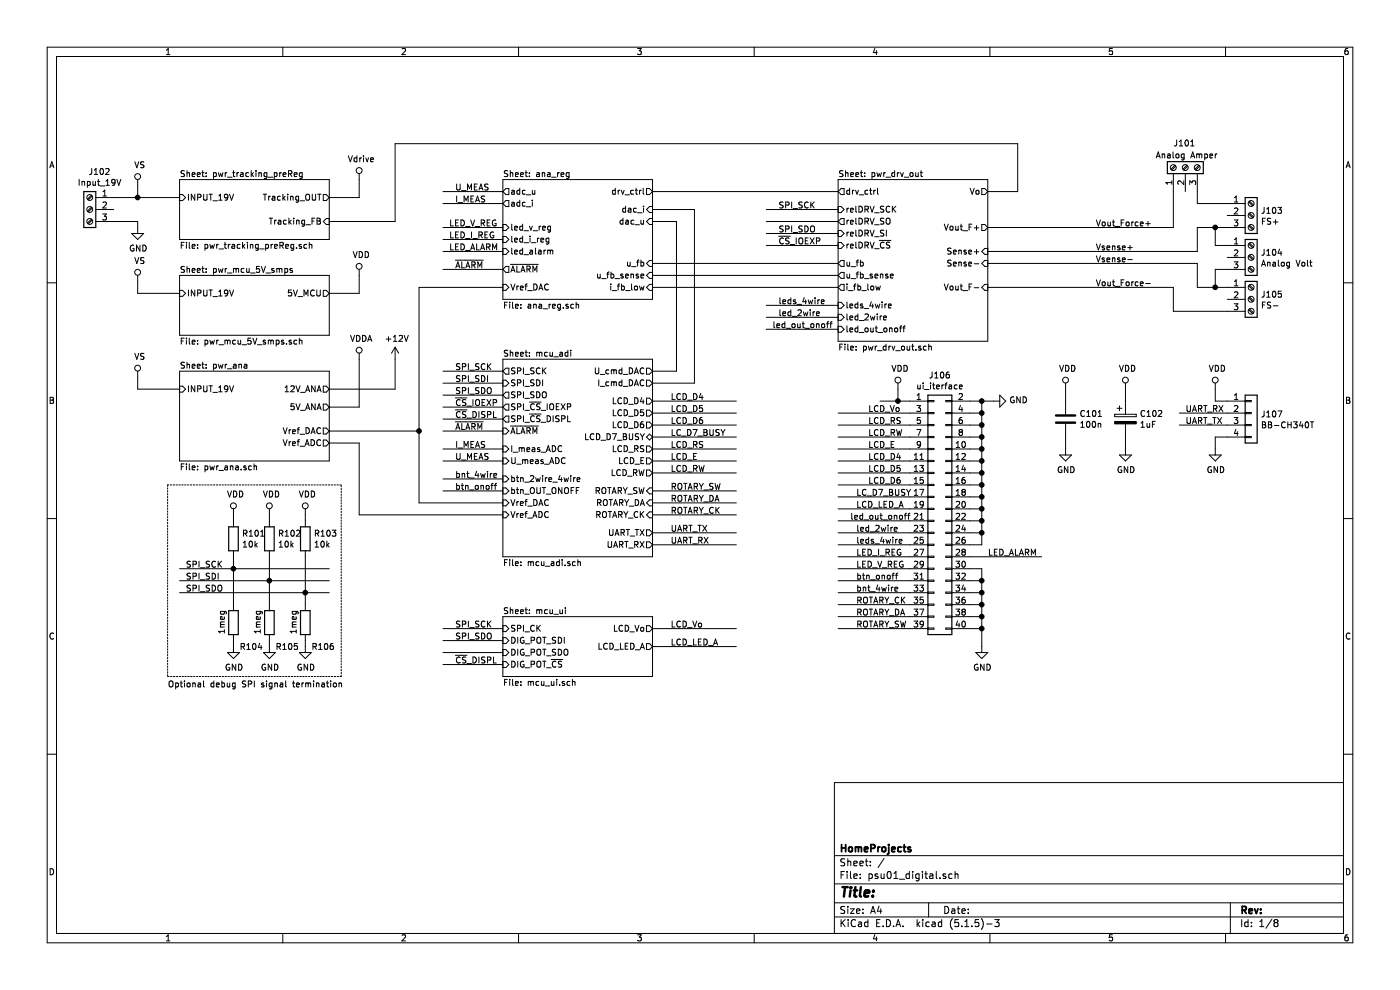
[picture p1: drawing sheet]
EESchema Schematic File Version 4
EELAYER 30 0
EELAYER END
$Descr A4 11693 8268
encoding utf-8
Sheet 1 8
Title ""
Date ""
Rev ""
Comp "HomeProjects"
Comment1 ""
Comment2 ""
Comment3 ""
Comment4 ""
$EndDescr
$Sheet
S 1500 1500 1250 500 
U 5E22B9CA
F0 "pwr_tracking_preReg" 50
F1 "pwr_tracking_preReg.sch" 50
F2 "INPUT_19V" I L 1500 1650 50 
F3 "Tracking_OUT" O R 2750 1650 50 
F4 "Tracking_FB" I R 2750 1850 50 
$EndSheet
$Sheet
S 1500 2300 1250 500 
U 5E22BA54
F0 "pwr_mcu_5V_smps" 50
F1 "pwr_mcu_5V_smps.sch" 50
F2 "INPUT_19V" I L 1500 2450 50 
F3 "5V_MCU" O R 2750 2450 50 
$EndSheet
$Sheet
S 1500 3100 1250 750 
U 5E22BB3F
F0 "pwr_ana" 50
F1 "pwr_ana.sch" 50
F2 "INPUT_19V" I L 1500 3250 50 
F3 "12V_ANA" O R 2750 3250 50 
F4 "5V_ANA" O R 2750 3400 50 
F5 "Vref_DAC" O R 2750 3600 50 
F6 "Vref_ADC" O R 2750 3700 50 
$EndSheet
$Sheet
S 4200 3000 1250 1650
U 5E22BC80
F0 "mcu_adi" 50
F1 "mcu_adi.sch" 50
F2 "LCD_D4" O R 5450 3350 50 
F3 "LCD_D5" O R 5450 3450 50 
F4 "LCD_D6" O R 5450 3550 50 
F5 "LCD_D7_BUSY" B R 5450 3650 50 
F6 "LCD_RS" O R 5450 3750 50 
F7 "LCD_E" O R 5450 3850 50 
F8 "LCD_RW" O R 5450 3950 50 
F9 "SPI_SCK" O L 4200 3100 50 
F10 "SPI_SDI" I L 4200 3200 50 
F11 "SPI_SDO" O L 4200 3300 50 
F12 "ROTARY_CK" I R 5450 4300 50 
F13 "ROTARY_SW" I R 5450 4100 50 
F14 "ROTARY_DA" I R 5450 4200 50 
F15 "SPI_~CS~_IOEXP" O L 4200 3400 50 
F16 "SPI_~CS~_DISPL" O L 4200 3500 50 
F17 "~ALARM" I L 4200 3600 50 
F18 "btn_2wire_4wire" I L 4200 4000 50 
F19 "btn_OUT_ONOFF" I L 4200 4100 50 
F20 "Vref_DAC" I L 4200 4200 50 
F21 "Vref_ADC" I L 4200 4300 50 
F22 "U_cmd_DAC" O R 5450 3100 50 
F23 "I_cmd_DAC" O R 5450 3200 50 
F24 "U_meas_ADC" I L 4200 3850 50 
F25 "I_meas_ADC" I L 4200 3750 50 
F26 "UART_TX" O R 5450 4450 50 
F27 "UART_RX" O R 5450 4550 50 
$EndSheet
$Sheet
S 4200 5150 1250 500 
U 5E22BD5B
F0 "mcu_ui" 50
F1 "mcu_ui.sch" 50
F2 "SPI_CK" I L 4200 5250 50 
F3 "DIG_POT_SDI" I L 4200 5350 50 
F4 "DIG_POT_SDO" I L 4200 5450 50 
F5 "DIG_POT_~CS" I L 4200 5550 50 
F6 "LCD_Vo" O R 5450 5250 50 
F7 "LCD_LED_A" O R 5450 5400 50 
$EndSheet
$Sheet
S 7000 1500 1250 1350
U 5E22C126
F0 "pwr_drv_out" 50
F1 "pwr_drv_out.sch" 50
F2 "Vout_F+" O R 8250 1900 50 
F3 "Vout_F-" I R 8250 2400 50 
F4 "Sense+" I R 8250 2100 50 
F5 "Sense-" I R 8250 2200 50 
F6 "i_fb_low" O L 7000 2400 50 
F7 "u_fb" O L 7000 2200 50 
F8 "Vo" O R 8250 1600 50 
F9 "relDRV_SCK" I L 7000 1750 50 
F10 "relDRV_~CS" I L 7000 2050 50 
F11 "relDRV_SI" I L 7000 1950 50 
F12 "relDRV_SO" O L 7000 1850 50 
F13 "u_fb_sense" O L 7000 2300 50 
F14 "drv_ctrl" O L 7000 1600 50 
F15 "leds_4wire" I L 7000 2550 50 
F16 "led_2wire" I L 7000 2650 50 
F17 "led_out_onoff" I L 7000 2750 50 
$EndSheet
$Comp
L power:GND #PWR0103
U 1 1
P 1150 1900
F 0 "#PWR0103" H 1150 1650 50  0001 C CNN
F 1 "GND" H 1155 1727 50  0000 C CNN
F 2 "" H 1150 1900 50  0001 C CNN
F 3 "" H 1150 1900 50  0001 C CNN
	1    1150 1900
	1    0    0    -1  
$EndComp
$Comp
L power:VS #PWR0102
U 1 1
P 1150 1550
F 0 "#PWR0102" H 950 1400 50  0001 C CNN
F 1 "VS" H 1167 1723 50  0000 C CNN
F 2 "" H 1150 1550 50  0001 C CNN
F 3 "" H 1150 1550 50  0001 C CNN
	1    1150 1550
	1    0    0    -1  
$EndComp
Wire Wire Line
	1150 1550 1150 1650
Wire Wire Line
	1150 1650 950  1650
Wire Wire Line
	1150 1900 1150 1850
Wire Wire Line
	1150 1650 1500 1650
Connection ~ 1150 1650
$Comp
L power:VS #PWR0105
U 1 1
P 1150 2350
F 0 "#PWR0105" H 950 2200 50  0001 C CNN
F 1 "VS" H 1167 2523 50  0000 C CNN
F 2 "" H 1150 2350 50  0001 C CNN
F 3 "" H 1150 2350 50  0001 C CNN
	1    1150 2350
	1    0    0    -1  
$EndComp
Wire Wire Line
	1150 2350 1150 2450
Wire Wire Line
	1150 2450 1500 2450
$Comp
L power:VS #PWR0108
U 1 1
P 1150 3150
F 0 "#PWR0108" H 950 3000 50  0001 C CNN
F 1 "VS" H 1167 3323 50  0000 C CNN
F 2 "" H 1150 3150 50  0001 C CNN
F 3 "" H 1150 3150 50  0001 C CNN
	1    1150 3150
	1    0    0    -1  
$EndComp
Wire Wire Line
	1500 3250 1150 3250
Wire Wire Line
	1150 3150 1150 3250
$Comp
L power:VDD #PWR0104
U 1 1
P 3000 2300
F 0 "#PWR0104" H 3000 2150 50  0001 C CNN
F 1 "VDD" H 3017 2473 50  0000 C CNN
F 2 "" H 3000 2300 50  0001 C CNN
F 3 "" H 3000 2300 50  0001 C CNN
	1    3000 2300
	1    0    0    -1  
$EndComp
Wire Wire Line
	3000 2300 3000 2450
Wire Wire Line
	3000 2450 2750 2450
$Comp
L power:VDDA #PWR0106
U 1 1
P 3000 3000
F 0 "#PWR0106" H 3000 2850 50  0001 C CNN
F 1 "VDDA" H 3017 3173 50  0000 C CNN
F 2 "" H 3000 3000 50  0001 C CNN
F 3 "" H 3000 3000 50  0001 C CNN
	1    3000 3000
	1    0    0    -1  
$EndComp
Wire Wire Line
	3000 3000 3000 3400
Wire Wire Line
	3000 3400 2750 3400
$Comp
L power:+12V #PWR0107
U 1 1
P 3300 3000
F 0 "#PWR0107" H 3300 2850 50  0001 C CNN
F 1 "+12V" H 3315 3173 50  0000 C CNN
F 2 "" H 3300 3000 50  0001 C CNN
F 3 "" H 3300 3000 50  0001 C CNN
	1    3300 3000
	1    0    0    -1  
$EndComp
Wire Wire Line
	3300 3250 2750 3250
Wire Wire Line
	3300 3000 3300 3250
$Comp
L power:Vdrive #PWR0101
U 1 1
P 3000 1500
F 0 "#PWR0101" H 2800 1350 50  0001 C CNN
F 1 "Vdrive" H 3017 1673 50  0000 C CNN
F 2 "" H 3000 1500 50  0001 C CNN
F 3 "" H 3000 1500 50  0001 C CNN
	1    3000 1500
	1    0    0    -1  
$EndComp
Wire Wire Line
	3000 1500 3000 1650
Wire Wire Line
	3000 1650 2750 1650
$Sheet
S 4200 1500 1250 1000
U 5E22BF78
F0 "ana_reg" 50
F1 "ana_reg.sch" 50
F2 "dac_i" I R 5450 1750 50 
F3 "dac_u" I R 5450 1850 50 
F4 "u_fb" I R 5450 2200 50 
F5 "u_fb_sense" I R 5450 2300 50 
F6 "i_fb_low" I R 5450 2400 50 
F7 "adc_u" O L 4200 1600 50 
F8 "adc_i" O L 4200 1700 50 
F9 "drv_ctrl" O R 5450 1600 50 
F10 "~ALARM" O L 4200 2250 50 
F11 "Vref_DAC" I L 4200 2400 50 
F12 "led_v_reg" I L 4200 1900 50 
F13 "led_alarm" I L 4200 2100 50 
F14 "led_i_reg" I L 4200 2000 50 
$EndSheet
$Comp
L Connector:Screw_Terminal_01x03 J102
U 1 1
P 750 1750
F 0 "J102" H 668 2067 50  0000 C CNN
F 1 "Input_19V" H 668 1976 50  0000 C CNN
F 2 "TerminalBlock_MetzConnect:TerminalBlock_MetzConnect_Type011_RT05503HBWC_1x03_P5.00mm_Horizontal" H 750 1750 50  0001 C CNN
F 3 "~" H 750 1750 50  0001 C CNN
	1    750  1750
	-1   0    0    -1  
$EndComp
Wire Wire Line
	950  1850 1150 1850
Wire Wire Line
	5450 1600 7000 1600
Wire Wire Line
	5450 2200 7000 2200
Wire Wire Line
	5450 2300 7000 2300
Wire Wire Line
	5450 2400 7000 2400
Wire Wire Line
	5450 3100 5650 3100
Wire Wire Line
	5650 3100 5650 1850
Wire Wire Line
	5650 1850 5450 1850
Wire Wire Line
	5450 1750 5800 1750
Wire Wire Line
	5800 1750 5800 3200
Wire Wire Line
	5800 3200 5450 3200
Wire Wire Line
	4200 3600 3700 3600
Wire Wire Line
	3700 2250 4200 2250
Wire Wire Line
	4200 3750 3700 3750
Wire Wire Line
	3700 1700 4200 1700
Wire Wire Line
	4200 3850 3700 3850
Wire Wire Line
	3700 1600 4200 1600
Wire Wire Line
	7000 1750 6400 1750
Wire Wire Line
	7000 1850 6400 1850
Wire Wire Line
	7000 1950 6400 1950
Wire Wire Line
	7000 2050 6400 2050
Wire Wire Line
	2750 1850 3300 1850
Wire Wire Line
	3300 1850 3300 1200
Wire Wire Line
	3300 1200 8500 1200
Wire Wire Line
	8500 1200 8500 1600
Wire Wire Line
	8500 1600 8250 1600
Wire Wire Line
	2750 3600 3500 3600
Wire Wire Line
	2750 3700 3000 3700
Wire Wire Line
	4200 3100 3700 3100
Wire Wire Line
	4200 3200 3700 3200
Wire Wire Line
	4200 3300 3700 3300
Wire Wire Line
	4200 3400 3700 3400
Wire Wire Line
	4200 3500 3700 3500
Wire Wire Line
	4200 4000 3700 4000
Wire Wire Line
	4200 4100 3700 4100
Wire Wire Line
	4200 4300 3000 4300
Wire Wire Line
	3000 4300 3000 3700
Text Label 3800 2250 0    50   ~ 0
~ALARM
Text Label 3800 3600 0    50   ~ 0
~ALARM
Text Label 3800 3100 0    50   ~ 0
SPI_SCK
Text Label 6500 1750 0    50   ~ 0
SPI_SCK
Text Label 3800 3300 0    50   ~ 0
SPI_SDO
Text Label 3800 3200 0    50   ~ 0
SPI_SDI
Text Label 6500 1950 0    50   ~ 0
SPI_SDO
Text Label 3800 3750 0    50   ~ 0
I_MEAS
Text Label 3800 3850 0    50   ~ 0
U_MEAS
Text Label 3800 1600 0    50   ~ 0
U_MEAS
Text Label 3800 1700 0    50   ~ 0
I_MEAS
Text Label 6500 2050 0    50   ~ 0
~CS~_IOEXP
Text Label 3800 3400 0    50   ~ 0
~CS~_IOEXP
Text Label 3800 3500 0    50   ~ 0
~CS~_DISPL
$Comp
L Connector:Screw_Terminal_01x03 J103
U 1 1
P 10450 1800
F 0 "J103" H 10530 1842 50  0000 L CNN
F 1 "FS+" H 10530 1751 50  0000 L CNN
F 2 "TerminalBlock_MetzConnect:TerminalBlock_MetzConnect_Type011_RT05503HBWC_1x03_P5.00mm_Horizontal" H 10450 1800 50  0001 C CNN
F 3 "~" H 10450 1800 50  0001 C CNN
	1    10450 1800
	1    0    0    -1  
$EndComp
$Comp
L Connector:Screw_Terminal_01x03 J105
U 1 1
P 10450 2500
F 0 "J105" H 10530 2542 50  0000 L CNN
F 1 "FS-" H 10530 2451 50  0000 L CNN
F 2 "TerminalBlock_MetzConnect:TerminalBlock_MetzConnect_Type011_RT05503HBWC_1x03_P5.00mm_Horizontal" H 10450 2500 50  0001 C CNN
F 3 "~" H 10450 2500 50  0001 C CNN
	1    10450 2500
	1    0    0    -1  
$EndComp
Wire Wire Line
	10000 2100 10000 1900
Wire Wire Line
	10000 1900 10150 1900
Wire Wire Line
	8250 2100 10000 2100
Wire Wire Line
	10000 2200 8250 2200
Wire Wire Line
	10250 2400 10150 2400
Wire Wire Line
	10000 2400 10000 2200
Wire Wire Line
	10250 2600 9800 2600
Wire Wire Line
	9800 2600 9800 2400
Wire Wire Line
	9800 2400 8250 2400
Wire Wire Line
	9800 1900 8250 1900
$Comp
L Connector:Screw_Terminal_01x03 J104
U 1 1
P 10450 2150
F 0 "J104" H 10530 2192 50  0000 L CNN
F 1 "Analog Volt" H 10530 2101 50  0000 L CNN
F 2 "TerminalBlock_MetzConnect:TerminalBlock_MetzConnect_Type011_RT05503HBWC_1x03_P5.00mm_Horizontal" H 10450 2150 50  0001 C CNN
F 3 "~" H 10450 2150 50  0001 C CNN
	1    10450 2150
	1    0    0    -1  
$EndComp
Wire Wire Line
	10250 2050 10150 2050
Wire Wire Line
	10150 2050 10150 1900
Connection ~ 10150 1900
Wire Wire Line
	10150 1900 10250 1900
Wire Wire Line
	10250 2250 10150 2250
Wire Wire Line
	10150 2250 10150 2400
Connection ~ 10150 2400
Wire Wire Line
	10150 2400 10000 2400
$Comp
L Connector:Screw_Terminal_01x03 J101
U 1 1
P 9900 1400
F 0 "J101" V 10100 1500 50  0000 R CNN
F 1 "Analog Amper" V 10000 1650 50  0000 R CNN
F 2 "TerminalBlock_MetzConnect:TerminalBlock_MetzConnect_Type011_RT05503HBWC_1x03_P5.00mm_Horizontal" H 9900 1400 50  0001 C CNN
F 3 "~" H 9900 1400 50  0001 C CNN
	1    9900 1400
	0    -1   -1   0   
$EndComp
Wire Wire Line
	9800 1600 9800 1900
Wire Wire Line
	10000 1600 10000 1700
Wire Wire Line
	10000 1700 10250 1700
Text Label 9150 1900 0    50   ~ 0
Vout_Force+
Text Label 9150 2400 0    50   ~ 0
Vout_Force-
Text Label 9150 2100 0    50   ~ 0
Vsense+
Text Label 9150 2200 0    50   ~ 0
Vsense-
Wire Wire Line
	4200 2400 3500 2400
Wire Wire Line
	3500 2400 3500 3600
Wire Wire Line
	3500 4200 4200 4200
Connection ~ 3500 3600
Wire Wire Line
	3500 3600 3500 4200
Wire Wire Line
	4200 5250 3700 5250
Wire Wire Line
	4200 5350 3700 5350
Wire Wire Line
	4200 5450 3700 5450
Wire Wire Line
	4200 5550 3700 5550
Wire Wire Line
	5450 5250 6150 5250
Wire Wire Line
	5450 5400 6150 5400
Text Label 3800 5250 0    50   ~ 0
SPI_SCK
Text Label 3800 5350 0    50   ~ 0
SPI_SDO
Text Label 3800 5550 0    50   ~ 0
~CS~_DISPL
Wire Wire Line
	1500 4750 1950 4750
Wire Wire Line
	1500 4850 2250 4850
Wire Wire Line
	1500 4950 2550 4950
Text Label 1550 4750 0    50   ~ 0
SPI_SCK
Text Label 1550 4850 0    50   ~ 0
SPI_SDI
Text Label 1550 4950 0    50   ~ 0
SPI_SDO
$Comp
L Device:R R101
U 1 1
P 1950 4500
F 0 "R101" H 2020 4546 50  0000 L CNN
F 1 "10k" H 2020 4455 50  0000 L CNN
F 2 "Resistor_THT:R_Axial_DIN0309_L9.0mm_D3.2mm_P12.70mm_Horizontal" V 1880 4500 50  0001 C CNN
F 3 "~" H 1950 4500 50  0001 C CNN
	1    1950 4500
	1    0    0    -1  
$EndComp
$Comp
L Device:R R102
U 1 1
P 2250 4500
F 0 "R102" H 2320 4546 50  0000 L CNN
F 1 "10k" H 2320 4455 50  0000 L CNN
F 2 "Resistor_THT:R_Axial_DIN0309_L9.0mm_D3.2mm_P12.70mm_Horizontal" V 2180 4500 50  0001 C CNN
F 3 "~" H 2250 4500 50  0001 C CNN
	1    2250 4500
	1    0    0    -1  
$EndComp
$Comp
L Device:R R103
U 1 1
P 2550 4500
F 0 "R103" H 2620 4546 50  0000 L CNN
F 1 "10k" H 2620 4455 50  0000 L CNN
F 2 "Resistor_THT:R_Axial_DIN0309_L9.0mm_D3.2mm_P12.70mm_Horizontal" V 2480 4500 50  0001 C CNN
F 3 "~" H 2550 4500 50  0001 C CNN
	1    2550 4500
	1    0    0    -1  
$EndComp
$Comp
L Device:R R104
U 1 1
P 1950 5200
F 0 "R104" H 2000 5000 50  0000 L CNN
F 1 "1meg" V 1850 5100 50  0000 L CNN
F 2 "Resistor_THT:R_Axial_DIN0309_L9.0mm_D3.2mm_P12.70mm_Horizontal" V 1880 5200 50  0001 C CNN
F 3 "~" H 1950 5200 50  0001 C CNN
	1    1950 5200
	1    0    0    -1  
$EndComp
$Comp
L Device:R R105
U 1 1
P 2250 5200
F 0 "R105" H 2300 5000 50  0000 L CNN
F 1 "1meg" V 2150 5100 50  0000 L CNN
F 2 "Resistor_THT:R_Axial_DIN0309_L9.0mm_D3.2mm_P12.70mm_Horizontal" V 2180 5200 50  0001 C CNN
F 3 "~" H 2250 5200 50  0001 C CNN
	1    2250 5200
	1    0    0    -1  
$EndComp
$Comp
L Device:R R106
U 1 1
P 2550 5200
F 0 "R106" H 2600 5000 50  0000 L CNN
F 1 "1meg" V 2450 5100 50  0000 L CNN
F 2 "Resistor_THT:R_Axial_DIN0309_L9.0mm_D3.2mm_P12.70mm_Horizontal" V 2480 5200 50  0001 C CNN
F 3 "~" H 2550 5200 50  0001 C CNN
	1    2550 5200
	1    0    0    -1  
$EndComp
$Comp
L power:VDD #PWR0115
U 1 1
P 1950 4300
F 0 "#PWR0115" H 1950 4150 50  0001 C CNN
F 1 "VDD" H 1967 4473 50  0000 C CNN
F 2 "" H 1950 4300 50  0001 C CNN
F 3 "" H 1950 4300 50  0001 C CNN
	1    1950 4300
	1    0    0    -1  
$EndComp
$Comp
L power:VDD #PWR0116
U 1 1
P 2250 4300
F 0 "#PWR0116" H 2250 4150 50  0001 C CNN
F 1 "VDD" H 2267 4473 50  0000 C CNN
F 2 "" H 2250 4300 50  0001 C CNN
F 3 "" H 2250 4300 50  0001 C CNN
	1    2250 4300
	1    0    0    -1  
$EndComp
$Comp
L power:VDD #PWR0117
U 1 1
P 2550 4300
F 0 "#PWR0117" H 2550 4150 50  0001 C CNN
F 1 "VDD" H 2567 4473 50  0000 C CNN
F 2 "" H 2550 4300 50  0001 C CNN
F 3 "" H 2550 4300 50  0001 C CNN
	1    2550 4300
	1    0    0    -1  
$EndComp
$Comp
L power:GND #PWR0118
U 1 1
P 1950 5400
F 0 "#PWR0118" H 1950 5150 50  0001 C CNN
F 1 "GND" H 1955 5227 50  0000 C CNN
F 2 "" H 1950 5400 50  0001 C CNN
F 3 "" H 1950 5400 50  0001 C CNN
	1    1950 5400
	1    0    0    -1  
$EndComp
$Comp
L power:GND #PWR0119
U 1 1
P 2250 5400
F 0 "#PWR0119" H 2250 5150 50  0001 C CNN
F 1 "GND" H 2255 5227 50  0000 C CNN
F 2 "" H 2250 5400 50  0001 C CNN
F 3 "" H 2250 5400 50  0001 C CNN
	1    2250 5400
	1    0    0    -1  
$EndComp
$Comp
L power:GND #PWR0120
U 1 1
P 2550 5400
F 0 "#PWR0120" H 2550 5150 50  0001 C CNN
F 1 "GND" H 2555 5227 50  0000 C CNN
F 2 "" H 2550 5400 50  0001 C CNN
F 3 "" H 2550 5400 50  0001 C CNN
	1    2550 5400
	1    0    0    -1  
$EndComp
Wire Wire Line
	1950 4300 1950 4350
Wire Wire Line
	2250 4300 2250 4350
Wire Wire Line
	2550 4300 2550 4350
Wire Wire Line
	1950 5350 1950 5400
Wire Wire Line
	2250 5350 2250 5400
Wire Wire Line
	2550 5350 2550 5400
Wire Wire Line
	1950 4650 1950 4750
Connection ~ 1950 4750
Wire Wire Line
	1950 4750 2750 4750
Wire Wire Line
	2250 4650 2250 4850
Connection ~ 2250 4850
Wire Wire Line
	2250 4850 2750 4850
Wire Wire Line
	2550 4650 2550 4950
Connection ~ 2550 4950
Wire Wire Line
	2550 4950 2750 4950
Wire Wire Line
	1950 5050 1950 4750
Wire Wire Line
	2250 5050 2250 4850
Wire Wire Line
	2550 5050 2550 4950
Wire Notes Line
	2850 4050 1400 4050
Wire Notes Line
	1400 4050 1400 5650
Wire Notes Line
	1400 5650 2850 5650
Wire Notes Line
	2850 5650 2850 4050
Text Notes 1400 5750 0    50   ~ 0
Optional debug SPI signal termination
Text Label 3800 4000 0    50   ~ 0
bnt_4wire
Text Label 3800 4100 0    50   ~ 0
btn_onoff
Wire Wire Line
	5450 3350 6150 3350
Wire Wire Line
	5450 3450 6150 3450
Wire Wire Line
	5450 3550 6150 3550
Wire Wire Line
	5450 3650 6150 3650
Wire Wire Line
	5450 3750 6150 3750
Wire Wire Line
	5450 3850 6150 3850
Wire Wire Line
	5450 3950 6150 3950
Wire Wire Line
	5450 4100 6150 4100
Wire Wire Line
	5450 4200 6150 4200
Wire Wire Line
	5450 4300 6150 4300
Wire Wire Line
	4200 1900 3700 1900
Wire Wire Line
	4200 2000 3700 2000
Wire Wire Line
	4200 2100 3700 2100
Wire Wire Line
	7000 2550 6400 2550
Wire Wire Line
	7000 2650 6400 2650
Wire Wire Line
	7000 2750 6400 2750
Text Label 6500 2550 0    50   ~ 0
leds_4wire
Text Label 6500 2650 0    50   ~ 0
led_2wire
Text Label 6450 2750 0    50   ~ 0
led_out_onoff
$Comp
L Connector_Generic:Conn_02x20_Odd_Even J106
U 1 1
P 7800 4250
F 0 "J106" H 7850 5367 50  0000 C CNN
F 1 "ui_iterface" H 7850 5276 50  0000 C CNN
F 2 "Connector_IDC:IDC-Header_2x20_P2.54mm_Vertical" H 7800 4250 50  0001 C CNN
F 3 "~" H 7800 4250 50  0001 C CNN
	1    7800 4250
	1    0    0    -1  
$EndComp
Wire Wire Line
	7600 3350 7500 3350
Wire Wire Line
	7600 3450 7000 3450
Wire Wire Line
	7600 3550 7000 3550
Wire Wire Line
	7600 3650 7000 3650
Wire Wire Line
	7600 3750 7000 3750
Wire Wire Line
	7600 3850 7000 3850
Wire Wire Line
	7600 3950 7000 3950
Wire Wire Line
	7600 4050 7000 4050
Wire Wire Line
	7600 4150 7000 4150
Wire Wire Line
	7600 4250 7000 4250
Wire Wire Line
	7600 4350 7000 4350
Wire Wire Line
	7600 4450 7000 4450
Wire Wire Line
	7600 4550 7000 4550
Wire Wire Line
	7600 4650 7000 4650
Wire Wire Line
	7600 4750 7000 4750
Wire Wire Line
	7600 4850 7000 4850
Wire Wire Line
	7600 4950 7000 4950
Wire Wire Line
	7600 5050 7000 5050
Wire Wire Line
	7600 5150 7000 5150
Wire Wire Line
	7600 5250 7000 5250
Text Label 5600 3350 0    50   ~ 0
LCD_D4
Text Label 5600 3450 0    50   ~ 0
LCD_D5
Text Label 5600 3550 0    50   ~ 0
LCD_D6
Text Label 5600 3650 0    50   ~ 0
LC_D7_BUSY
Text Label 5600 3750 0    50   ~ 0
LCD_RS
Text Label 5600 3850 0    50   ~ 0
LCD_E
Text Label 5600 3950 0    50   ~ 0
LCD_RW
Text Label 5600 4100 0    50   ~ 0
ROTARY_SW
Text Label 5600 4200 0    50   ~ 0
ROTARY_DA
Text Label 5600 4300 0    50   ~ 0
ROTARY_CK
Text Label 5600 5250 0    50   ~ 0
LCD_Vo
Text Label 5600 5400 0    50   ~ 0
LCD_LED_A
Text Label 3750 1900 0    50   ~ 0
LED_V_REG
Text Label 3750 2000 0    50   ~ 0
LED_I_REG
Text Label 3750 2100 0    50   ~ 0
LED_ALARM
$Comp
L power:VDD #PWR0109
U 1 1
P 7500 3250
F 0 "#PWR0109" H 7500 3100 50  0001 C CNN
F 1 "VDD" H 7517 3423 50  0000 C CNN
F 2 "" H 7500 3250 50  0001 C CNN
F 3 "" H 7500 3250 50  0001 C CNN
	1    7500 3250
	1    0    0    -1  
$EndComp
Wire Wire Line
	7500 3250 7500 3350
Connection ~ 7500 3350
Wire Wire Line
	7500 3350 7350 3350
Text Label 7250 3450 0    50   ~ 0
LCD_Vo
Text Label 7250 3550 0    50   ~ 0
LCD_RS
Text Label 7250 3650 0    50   ~ 0
LCD_RW
Text Label 7250 3750 0    50   ~ 0
LCD_E
Text Label 7250 3850 0    50   ~ 0
LCD_D4
Text Label 7250 3950 0    50   ~ 0
LCD_D5
Text Label 7250 4050 0    50   ~ 0
LCD_D6
Text Label 7150 4150 0    50   ~ 0
LC_D7_BUSY
Text Label 7150 4250 0    50   ~ 0
LCD_LED_A
Text Label 7150 5250 0    50   ~ 0
ROTARY_SW
Text Label 7150 5150 0    50   ~ 0
ROTARY_DA
Text Label 7150 5050 0    50   ~ 0
ROTARY_CK
Text Label 7150 4950 0    50   ~ 0
bnt_4wire
Text Label 7150 4850 0    50   ~ 0
btn_onoff
Text Label 7150 4750 0    50   ~ 0
LED_V_REG
Text Label 7150 4650 0    50   ~ 0
LED_I_REG
Text Label 7150 4550 0    50   ~ 0
leds_4wire
Text Label 7150 4450 0    50   ~ 0
led_2wire
Text Label 7100 4350 0    50   ~ 0
led_out_onoff
Wire Wire Line
	8100 4650 8700 4650
Text Label 8250 4650 0    50   ~ 0
LED_ALARM
$Comp
L power:GND #PWR0121
U 1 1
P 8200 5400
F 0 "#PWR0121" H 8200 5150 50  0001 C CNN
F 1 "GND" H 8205 5227 50  0000 C CNN
F 2 "" H 8200 5400 50  0001 C CNN
F 3 "" H 8200 5400 50  0001 C CNN
	1    8200 5400
	1    0    0    -1  
$EndComp
Wire Wire Line
	8100 4750 8200 4750
Wire Wire Line
	8200 4750 8200 4850
Wire Wire Line
	8100 4850 8200 4850
Connection ~ 8200 4850
Wire Wire Line
	8200 4850 8200 4950
Wire Wire Line
	8100 4950 8200 4950
Connection ~ 8200 4950
Wire Wire Line
	8200 4950 8200 5050
Wire Wire Line
	8100 5050 8200 5050
Connection ~ 8200 5050
Wire Wire Line
	8200 5050 8200 5150
Wire Wire Line
	8100 5150 8200 5150
Connection ~ 8200 5150
Wire Wire Line
	8200 5150 8200 5250
Wire Wire Line
	8100 5250 8200 5250
Connection ~ 8200 5250
Wire Wire Line
	8200 5250 8200 5400
$Comp
L power:GND #PWR0112
U 1 1
P 8300 3350
F 0 "#PWR0112" H 8300 3100 50  0001 C CNN
F 1 "GND" V 8305 3222 50  0000 R CNN
F 2 "" H 8300 3350 50  0001 C CNN
F 3 "" H 8300 3350 50  0001 C CNN
	1    8300 3350
	0    -1   -1   0   
$EndComp
Wire Wire Line
	8100 3350 8200 3350
Wire Wire Line
	8100 4550 8200 4550
Wire Wire Line
	8200 4550 8200 4450
Connection ~ 8200 3350
Wire Wire Line
	8200 3350 8300 3350
Wire Wire Line
	8100 3450 8200 3450
Connection ~ 8200 3450
Wire Wire Line
	8200 3450 8200 3350
Wire Wire Line
	8100 3550 8200 3550
Connection ~ 8200 3550
Wire Wire Line
	8200 3550 8200 3450
Wire Wire Line
	8100 3650 8200 3650
Connection ~ 8200 3650
Wire Wire Line
	8200 3650 8200 3550
Wire Wire Line
	8100 3750 8200 3750
Connection ~ 8200 3750
Wire Wire Line
	8200 3750 8200 3650
Wire Wire Line
	8100 3850 8200 3850
Connection ~ 8200 3850
Wire Wire Line
	8200 3850 8200 3750
Wire Wire Line
	8100 3950 8200 3950
Connection ~ 8200 3950
Wire Wire Line
	8200 3950 8200 3850
Wire Wire Line
	8100 4050 8200 4050
Connection ~ 8200 4050
Wire Wire Line
	8200 4050 8200 3950
Wire Wire Line
	8100 4150 8200 4150
Connection ~ 8200 4150
Wire Wire Line
	8200 4150 8200 4050
Wire Wire Line
	8100 4250 8200 4250
Connection ~ 8200 4250
Wire Wire Line
	8200 4250 8200 4150
Wire Wire Line
	8100 4350 8200 4350
Connection ~ 8200 4350
Wire Wire Line
	8200 4350 8200 4250
Wire Wire Line
	8100 4450 8200 4450
Connection ~ 8200 4450
Wire Wire Line
	8200 4450 8200 4350
$Comp
L Device:C C101
U 1 1
P 8900 3500
F 0 "C101" H 9015 3546 50  0000 L CNN
F 1 "100n" H 9015 3455 50  0000 L CNN
F 2 "Capacitor_THT:C_Axial_L5.1mm_D3.1mm_P7.50mm_Horizontal" H 8938 3350 50  0001 C CNN
F 3 "~" H 8900 3500 50  0001 C CNN
	1    8900 3500
	1    0    0    -1  
$EndComp
$Comp
L Device:CP C102
U 1 1
P 9400 3500
F 0 "C102" H 9518 3546 50  0000 L CNN
F 1 "1uF" H 9518 3455 50  0000 L CNN
F 2 "Capacitor_THT:CP_Radial_D5.0mm_P2.00mm" H 9438 3350 50  0001 C CNN
F 3 "~" H 9400 3500 50  0001 C CNN
	1    9400 3500
	1    0    0    -1  
$EndComp
$Comp
L power:VDD #PWR0110
U 1 1
P 8900 3250
F 0 "#PWR0110" H 8900 3100 50  0001 C CNN
F 1 "VDD" H 8917 3423 50  0000 C CNN
F 2 "" H 8900 3250 50  0001 C CNN
F 3 "" H 8900 3250 50  0001 C CNN
	1    8900 3250
	1    0    0    -1  
$EndComp
$Comp
L power:VDD #PWR0111
U 1 1
P 9400 3250
F 0 "#PWR0111" H 9400 3100 50  0001 C CNN
F 1 "VDD" H 9417 3423 50  0000 C CNN
F 2 "" H 9400 3250 50  0001 C CNN
F 3 "" H 9400 3250 50  0001 C CNN
	1    9400 3250
	1    0    0    -1  
$EndComp
$Comp
L power:GND #PWR0113
U 1 1
P 8900 3750
F 0 "#PWR0113" H 8900 3500 50  0001 C CNN
F 1 "GND" H 8905 3577 50  0000 C CNN
F 2 "" H 8900 3750 50  0001 C CNN
F 3 "" H 8900 3750 50  0001 C CNN
	1    8900 3750
	1    0    0    -1  
$EndComp
$Comp
L power:GND #PWR0114
U 1 1
P 9400 3750
F 0 "#PWR0114" H 9400 3500 50  0001 C CNN
F 1 "GND" H 9405 3577 50  0000 C CNN
F 2 "" H 9400 3750 50  0001 C CNN
F 3 "" H 9400 3750 50  0001 C CNN
	1    9400 3750
	1    0    0    -1  
$EndComp
Wire Wire Line
	8900 3250 8900 3350
Wire Wire Line
	9400 3250 9400 3350
Wire Wire Line
	8900 3650 8900 3750
Wire Wire Line
	9400 3650 9400 3750
Wire Wire Line
	5450 4450 6150 4450
Wire Wire Line
	5450 4550 6150 4550
Text Label 5600 4450 0    50   ~ 0
UART_TX
Text Label 5600 4550 0    50   ~ 0
UART_RX
$Comp
L Connector_Generic:Conn_01x04 J107
U 1 1
P 10450 3450
F 0 "J107" H 10530 3442 50  0000 L CNN
F 1 "BB-CH340T" H 10530 3351 50  0000 L CNN
F 2 "Connector:FanPinHeader_1x04_P2.54mm_Vertical" H 10450 3450 50  0001 C CNN
F 3 "~" H 10450 3450 50  0001 C CNN
	1    10450 3450
	1    0    0    -1  
$EndComp
$Comp
L power:VDD #PWR0122
U 1 1
P 10150 3250
F 0 "#PWR0122" H 10150 3100 50  0001 C CNN
F 1 "VDD" H 10167 3423 50  0000 C CNN
F 2 "" H 10150 3250 50  0001 C CNN
F 3 "" H 10150 3250 50  0001 C CNN
	1    10150 3250
	1    0    0    -1  
$EndComp
$Comp
L power:GND #PWR0123
U 1 1
P 10150 3750
F 0 "#PWR0123" H 10150 3500 50  0001 C CNN
F 1 "GND" H 10155 3577 50  0000 C CNN
F 2 "" H 10150 3750 50  0001 C CNN
F 3 "" H 10150 3750 50  0001 C CNN
	1    10150 3750
	1    0    0    -1  
$EndComp
Wire Wire Line
	10250 3350 10150 3350
Wire Wire Line
	10150 3350 10150 3250
Wire Wire Line
	10250 3650 10150 3650
Wire Wire Line
	10150 3650 10150 3750
Wire Wire Line
	10250 3450 9850 3450
Wire Wire Line
	10250 3550 9850 3550
Text Label 9900 3450 0    50   ~ 0
UART_RX
Text Label 9900 3550 0    50   ~ 0
UART_TX
$EndSCHEMATC
